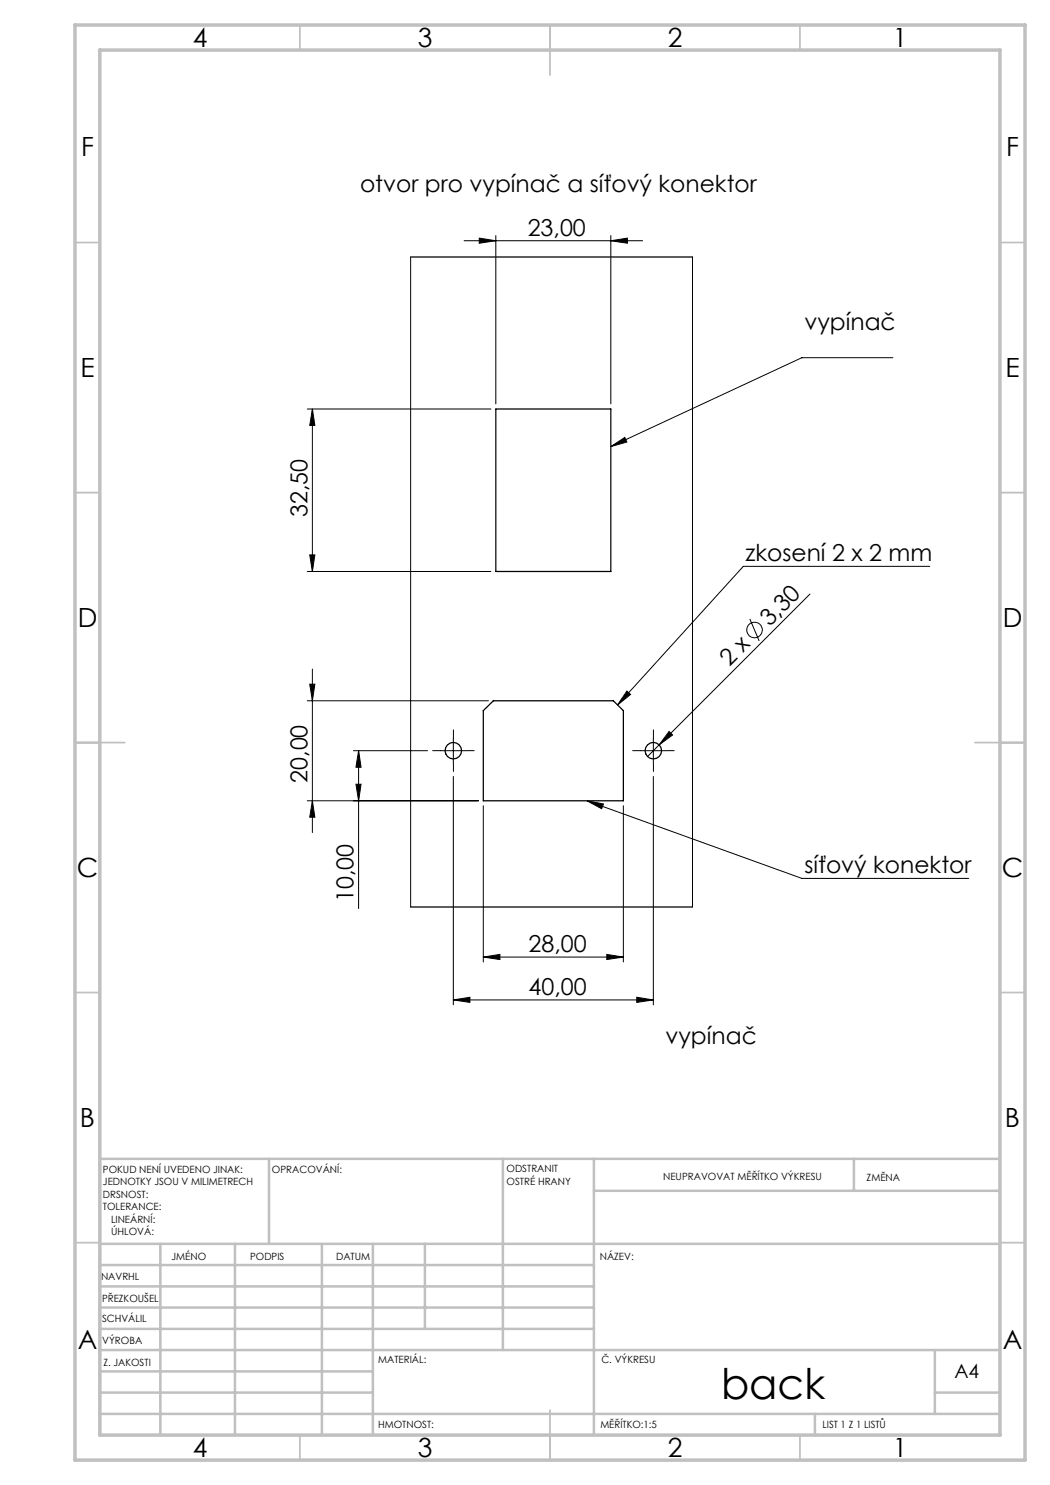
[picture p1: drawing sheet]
<svg xmlns="http://www.w3.org/2000/svg" width="210mm" height="297mm" viewBox="0 0 210 297" stroke-linecap="round" stroke-linejoin="round" font-family="sans-serif">
<g fill="none" stroke="#000" stroke-width=".2">
<path d="M82.1 51.4v130M92.8 48.2h35.7M95.8 47.6l3.4 .6-3.4 .4zM99.2 47.1v33.7M122.2 48.2l3.3-.6v1zM122.2 47.1v33.7M138.5 51.4v130M178.6 71.5h-18.2l-38.2 17.8M61.5 81.8h36.7M62.5 81.8v32.5M62.5 81.8l.5 3.3h-1.1zM122.2 89.3l2.8-1.8 .4 .9z"/>
<path d="M61.5 114.3h36.7M61.9 111h1.1l-.5 3.3zM162 118.8l-32.5 32.5M185.9 113.3h-37.2l-25.2 27.7M61.9 136.8h1.1l-.5 3.4zM62.5 133.8v32.7M125.4 138.2l.7 .7-2.6 2.1zM150 123.8l1.8 4.4M61.5 140.2h36.2M70.7 150.1h14.8M71.2 156.8h1l-.5 3.4zM71.7 150.1v31.6"/>
<path d="M71.7 150.1l.5 3.4h-1zM88.2 150.1h5M90.7 147.6v5M90.7 155.3v45.7M128.2 150.1h5M130.7 147.6v5M130.7 155.3v45.7M133.8 146.3l.7 .7-2.7 2zM61.5 160.2h34.2M62.5 160.2l.5 3.2h-1.1zM96.7 161.1v31.3M117.4 160.2l3.3 .6-.4 .9z"/>
<path d="M117.4 160.2l43 15.5h33.3M124.7 161.1v31.3M90.7 200l3.3-.5v1zM90.7 200h40M96.7 191.4l3.3-.5v1zM96.7 191.4h28M121.4 190.9l3.3 .5-3.3 .5zM127.4 199.5l3.3 .5-3.3 .5z"/>
<circle cx="150.9" cy="126" r="1.56"/>
</g>
<path d="M88.2 150.1h-1.7M90.7 147.6v-1.6M90.7 152.6v1.7M93.2 150.1h1.6M128.2 150.1h-1.7M130.7 147.6v-1.6M130.7 152.6v1.7M133.2 150.1h1.6" fill="none" stroke="#000" stroke-width=".2" stroke-dasharray="15.2 1.3 1.3 1.3"/>
<g fill="none" stroke="#c0c0c0" stroke-width=".35">
<path d="M60 5v5M110 5v10M160 5v5M15 48.5h5M200 48.5h5M15 98.5h5M200 98.5h5M15 148.5h10M195 148.5h10M15 198.5h5M200 198.5h5M15 248.5h5"/>
<path d="M200 248.5h5M60 287v5M110 282v10M160 287v5"/>
</g>
<g fill="none" stroke="#c0c0c0" stroke-width=".5">
<path d="M53.8 231.8v17M100.6 231.8v38.2M118.8 231.8v55.2M118.8 238.2h81.2M170.8 231.8v6.4M200 231.8h-180v55.2M20 248.8h180M20 257.3h98.8M20 253h98.8M32.1 248.8v38.2M47 248.8v38.2M64.4 248.8v38.2"/>
<path d="M74.6 248.8v38.2M85 248.8v17M20 265.8h98.8M20 261.5h98.8M20 278.5h54.6M20 274.3h54.6M20 270h180M187 278.5h13M187 270v12.8M20 282.8h180M163 282.8v4.2"/>
</g>
<path d="M15 5h190v287h-190zM20 10h180v277h-180z" fill="none" stroke="#c0c0c0" stroke-width=".7"/>
<g fill="#000">
<path d="M133.8 146.3l.7 .7-2.7 2z"/>
<path d="M122.2 48.2l3.3-.6v1zM95.8 47.6l3.4 .6-3.4 .4z"/>
<path d="M62.5 81.8l.5 3.3h-1.1zM61.9 111h1.1l-.5 3.3zM61.9 136.8h1.1l-.5 3.4zM62.5 160.2l.5 3.2h-1.1zM71.7 150.1l.5 3.4h-1zM71.2 156.8h1l-.5 3.4z"/>
<path d="M122.2 89.3l2.8-1.8 .4 .9zM117.4 160.2l3.3 .6-.4 .9zM125.4 138.2l.7 .7-2.6 2.1z"/>
<path d="M96.7 191.4l3.3-.5v1zM121.4 190.9l3.3 .5-3.3 .5zM90.7 200l3.3-.5v1zM127.4 199.5l3.3 .5-3.3 .5z"/>
</g>
<g fill="none" stroke="#000" stroke-width=".25">
<path d="M82.1 51.4h56.4M99.2 81.8h23v32.5h-23zM96.7 142.1l2-1.9h24l2 1.9v18.1h-28zM82.1 181.4h56.4"/>
<circle cx="90.7" cy="150.1" r="1.65"/>
<circle cx="130.7" cy="150.1" r="1.65"/>
</g>
<text font-size="8.5" x="144.2" y="279.7">back</text>
<g font-size="5.3">
<text x="38.5" y="9.5">4</text>
<text x="83.5" y="9.5">3</text>
<text x="133.6" y="9.5">2</text>
<text x="178.6" y="9.5">1</text>
<text x="16.2" y="31.3">F</text>
<text x="201.2" y="31.3">F</text>
<text x="16.1" y="75.5">E</text>
<text x="201.1" y="75.5">E</text>
<text x="15.5" y="125.5">D</text>
<text x="200.5" y="125.5">D</text>
<text x="15.4" y="175.5">C</text>
<text x="200.4" y="175.5">C</text>
<text x="16" y="225.5">B</text>
<text x="201" y="225.5">B</text>
<text x="15.5" y="269.8">A</text>
<text x="200.5" y="269.8">A</text>
<text x="38.5" y="291.5">4</text>
<text x="83.5" y="291.5">3</text>
<text x="133.6" y="291.5">2</text>
<text x="178.6" y="291.5">1</text>
</g>
<g font-size="4.7">
<text x="72" y="38.5">otvor pro vypínač a síťový konektor</text>
<text x="105.5" y="47.1">23,00</text>
<text x="160.9" y="65.9">vypínač</text>
<text x="61.5" y="103.4" transform="rotate(-90 61.5 103.4)">32,50</text>
<text x="149.1" y="112.2">zkosení 2 x 2 mm</text>
<text x="153.9" y="125.4" transform="rotate(-45 153.9 125.4)">3,30</text>
<text x="145.9" y="133.4" transform="rotate(-45 145.9 133.4)">2 x</text>
<text x="61.5" y="156.6" transform="rotate(-90 61.5 156.6)">20,00</text>
<text x="160.9" y="174.6">síťový konektor</text>
<text x="70.7" y="180.4" transform="rotate(-90 70.7 180.4)">10,00</text>
<text x="105.7" y="190.4">28,00</text>
<text x="105.7" y="198.9">40,00</text>
<text x="133.1" y="208.9">vypínač</text>
</g>
<text font-size="3.9" x="190.9" y="275.5">A4</text>
<g font-size="2">
<text x="20.6" y="234.6">POKUD NENÍ UVEDENO JINAK:</text>
<text x="20.6" y="237.1">JEDNOTKY JSOU V MILIMETRECH</text>
<text x="20.6" y="239.6">DRSNOST:</text>
<text x="54.4" y="234.6">OPRACOVÁNÍ:</text>
<text x="101.3" y="234.5">ODSTRANIT</text>
<text x="101.3" y="237">OSTRÉ HRANY</text>
<text x="132.6" y="236">NEUPRAVOVAT MĚŘÍTKO VÝKRESU</text>
<text x="173.3" y="236.2">ZMĚNA</text>
<text x="20.6" y="242.1">TOLERANCE:</text>
<text x="22.2" y="244.6">LINEÁRNÍ:</text>
<text x="22.2" y="247.1">ÚHLOVÁ:</text>
<text x="34.3" y="252">JMÉNO</text>
<text x="50" y="251.9">PODPIS</text>
<text x="67.2" y="251.9">DATUM</text>
<text x="120" y="251.9">NÁZEV:</text>
<text x="20.2" y="256.1">NAVRHL</text>
<text x="20.4" y="260.3">PŘEZKOUŠEL</text>
<text x="20.4" y="264.4">SCHVÁLIL</text>
<text x="20.5" y="268.8">VÝROBA</text>
<text x="20.7" y="273.1">Z. JAKOSTI</text>
<text x="75.6" y="272.5">MATERIÁL:</text>
<text x="120.3" y="272.5">Č. VÝKRESU</text>
<text x="75.6" y="285.5">HMOTNOST:</text>
<text x="120.1" y="285.6">MĚŘÍTKO:1:5</text>
<text x="164.5" y="285.6">LIST 1 Z 1 LISTŮ</text>
</g>
</svg>
